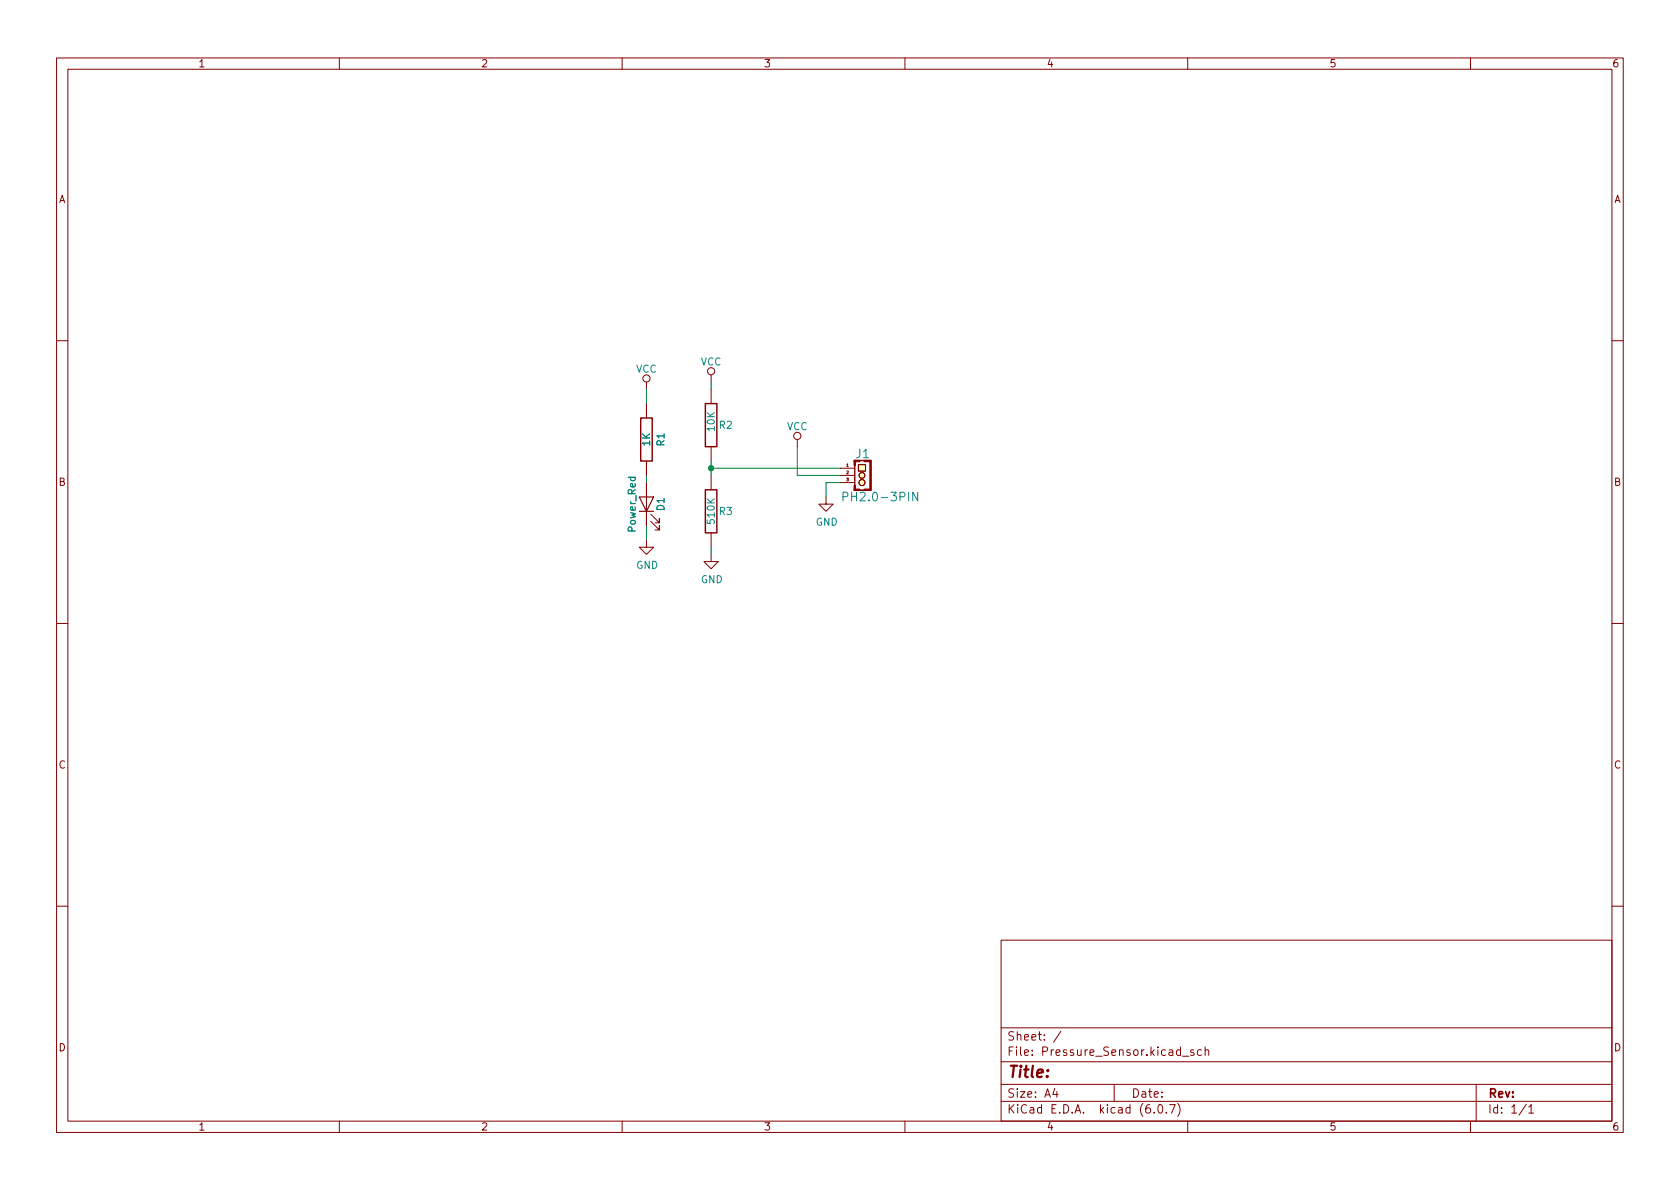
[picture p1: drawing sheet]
<svg xmlns="http://www.w3.org/2000/svg" width="297mm" height="210mm" viewBox="0 0 297 210" stroke-linecap="round" stroke-linejoin="round" font-family="sans-serif">
<g fill="none" stroke="#840000" stroke-width=".18">
<path d="M10 10.2h277v190.1h-277zM12 12.2h273v186.1h-273zM60 10.2v2M110 10.2v2M160 10.2v2M210 10.2v2M260 10.2v2M10 60.2h2M114.3 67.6v1.2M114.3 71.4v2.5M125.7 66.3v1.3M125.7 68.8v2.6"/>
<path d="M125.7 79v2.5M141 77.7v1.3M285 60.2h2M114.3 95.5v1.3h1.3l-1.3 1.2-1.3-1.2h1.3M114.3 81.5v2.6M114.3 85.3v7.7M115.1 92.2l1.5 1.5v-.7v.7h-.8M115.1 90.9l1.5 1.6v-.8v.8h-.8M125.7 98v1.3h1.3l-1.3 1.3-1.2-1.3h1.2M125.7 84.1v2.5M125.7 94.2v2.6M146 87.9v1.2h1.3l-1.3 1.3-1.2-1.3h1.2"/>
<path d="M148.6 82.8h2.5M148.6 84.1h2.5M148.6 85.3h2.5M151.1 81.4h2.8v5.3h-2.8zM151.1 82.3v3.5M151.8 82.2h1.2v1.1h-1.2zM10 110.2h2M285 110.2h2M10 160.2h2M177 166.3h108v32h-108zM285 160.2h2M60 198.3v2"/>
<path d="M110 198.3v2M160 198.3v2M177 194.8h108M177 191.8h108M177 187.8h108M177 181.8h108M186.5 192.5l-.4 1h1M186.9 193v1M187.6 182.4l-1.3 1.9M197 191.8v3M204.1 196.7v.1M204.9 195.4l.2-.1a.81 .81 0 0 1 .6 .7 .81 .81 0 0 1-.3 .8h-.2a.81 .81 0 0 1-.6-.6 .81 .81 0 0 1 .3-.8z"/>
<path d="M206.2 196.7v.1M206.8 195.3h1l-.7 1.5M208.2 195.1a1.72 1.72 0 0 1 0 2.3M209.1 186.8h1.1M210 198.3v2M211.1 185.7l-.4-.1-.2 .2 .1 .3 .5 .1v.4h-.6M212.4 185.7l-.4-.1-.3 .3v.4l.2 .3h.5M213.1 185.8l.2-.2 .3 .1 .1 .9M213.1 185.1v1.5M260 198.3v2M261 191.8v6.5M269.9 195.3l-1.3 1.9"/>
<path d="M270.3 195.8l.4-.5v1.5M270.3 196.8h.9"/>
<circle cx="114.3" cy="66.9" r=".63"/>
<circle cx="125.7" cy="65.7" r=".63"/>
<circle cx="141" cy="77.1" r=".63"/>
<circle cx="152.4" cy="85.3" r=".53"/>
<circle cx="152.4" cy="84.1" r=".51"/>
</g>
<path d="M113.3 73.9h2v7.6h-2zM124.7 71.4h2v7.6h-2zM124.7 86.6h2v7.6h-2z" fill="none" stroke="#840000" stroke-width=".25"/>
<path d="M113 87.9h2.6l-1.3 2.5zM113 90.4h2.6" fill="none" stroke="#840000" stroke-width=".2"/>
<g fill="#ffffc2" stroke="#ffffc2" stroke-width=".18">
<path d="M151.8 82.2h1.2v1.1h-1.2z"/>
<circle cx="152.4" cy="85.3" r=".53"/>
<circle cx="152.4" cy="84.1" r=".51"/>
</g>
<g fill="#840000" stroke="#840000" stroke-width=".18">
<path d="M153.8 81.4h.3v5.3h-.3z"/>
<path d="M152.8 81.4h1.1v.3h-1.1z"/>
<path d="M151 85.8h.3v.9h-.3z"/>
<path d="M151 81.4h.3v.9h-.3z"/>
</g>
<path d="M149 87.8h.8l.1-.2-.1-.4-.2-.2h-.6v1.6M162.3 87v1.6l-.9-1.6v1.6" fill="none" stroke="#008484" stroke-width=".18"/>
<path d="M114.3 68.8v2.6M125.7 67.6v1.2M141 79v5.1h7.6M114.3 84.1v1.2M114.3 93v2.5M125.7 81.5v2.6M125.7 96.8v1.2M125.7 82.8h22.9M148.6 85.3h-2.6v2.6" fill="none" stroke="#008400" stroke-width=".18"/>
<circle cx="125.7" cy="82.8" r=".46" fill="#008400" stroke="#008400" stroke-width=".18"/>
<text font-size="2.8" fill="#840000" x="178" y="190.6">Title:</text>
<g font-size="2.1" fill="#008484">
<text x="151.4" y="81">J1</text>
<text x="150" y="88.6">PH2.0-3PIN</text>
</g>
<g font-size="2.1" fill="#840000">
<text x="178" y="184">Sheet: /</text>
<text x="178" y="186.7">File: Pressure_Sensor.kicad_sch</text>
<text x="178" y="196.9">KiCad E.D.A. kicad (6.0.7)</text>
<text x="178" y="194.1">Size: A4</text>
<text x="200" y="194.1">Date:</text>
<text x="263" y="194.1">Rev:</text>
<text x="263" y="196.9">Id: 1/1</text>
</g>
<g font-size="1.8" fill="#840000">
<text x="35" y="11.9">1</text>
<text x="85" y="11.9">2</text>
<text x="135" y="11.9">3</text>
<text x="185" y="11.9">4</text>
<text x="235" y="11.9">5</text>
<text x="285" y="11.9">6</text>
<text x="10.3" y="35.9">A</text>
<text x="285.3" y="35.9">A</text>
<text x="10.3" y="85.9">B</text>
<text x="285.3" y="85.9">B</text>
<text x="10.3" y="135.9">C</text>
<text x="285.3" y="135.9">C</text>
<text x="10.3" y="185.9">D</text>
<text x="285.3" y="185.9">D</text>
<text x="35" y="199.9">1</text>
<text x="85" y="199.9">2</text>
<text x="135" y="199.9">3</text>
<text x="185" y="199.9">4</text>
<text x="235" y="199.9">5</text>
<text x="285" y="199.9">6</text>
</g>
<g font-size="1.8" fill="#008484">
<text x="112.4" y="65.9">VCC</text>
<text x="123.9" y="64.6">VCC</text>
<text x="126.4" y="76.2" transform="rotate(-90 126.4 76.2)">10K</text>
<text x="127.2" y="75.8">R2</text>
<text x="139.1" y="76">VCC</text>
<text x="114.9" y="78.8" transform="rotate(-90 114.9 78.8)">1K</text>
<text x="117.5" y="78.8" transform="rotate(-90 117.5 78.8)">R1</text>
<text x="112.4" y="94" transform="rotate(-90 112.4 94)">Power_Red</text>
<text x="117.5" y="90.3" transform="rotate(-90 117.5 90.3)">D1</text>
<text x="126.4" y="92.5" transform="rotate(-90 126.4 92.5)">510K</text>
<text x="127.2" y="91.1">R3</text>
<text x="144.2" y="93">GND</text>
<text x="112.5" y="100.6">GND</text>
<text x="123.9" y="103.1">GND</text>
</g>
<g font-size=".7" fill="#840000">
<text x="149.7" y="82.5">1</text>
<text x="149.7" y="83.8">2</text>
<text x="149.7" y="85.1">3</text>
</g>
</svg>
